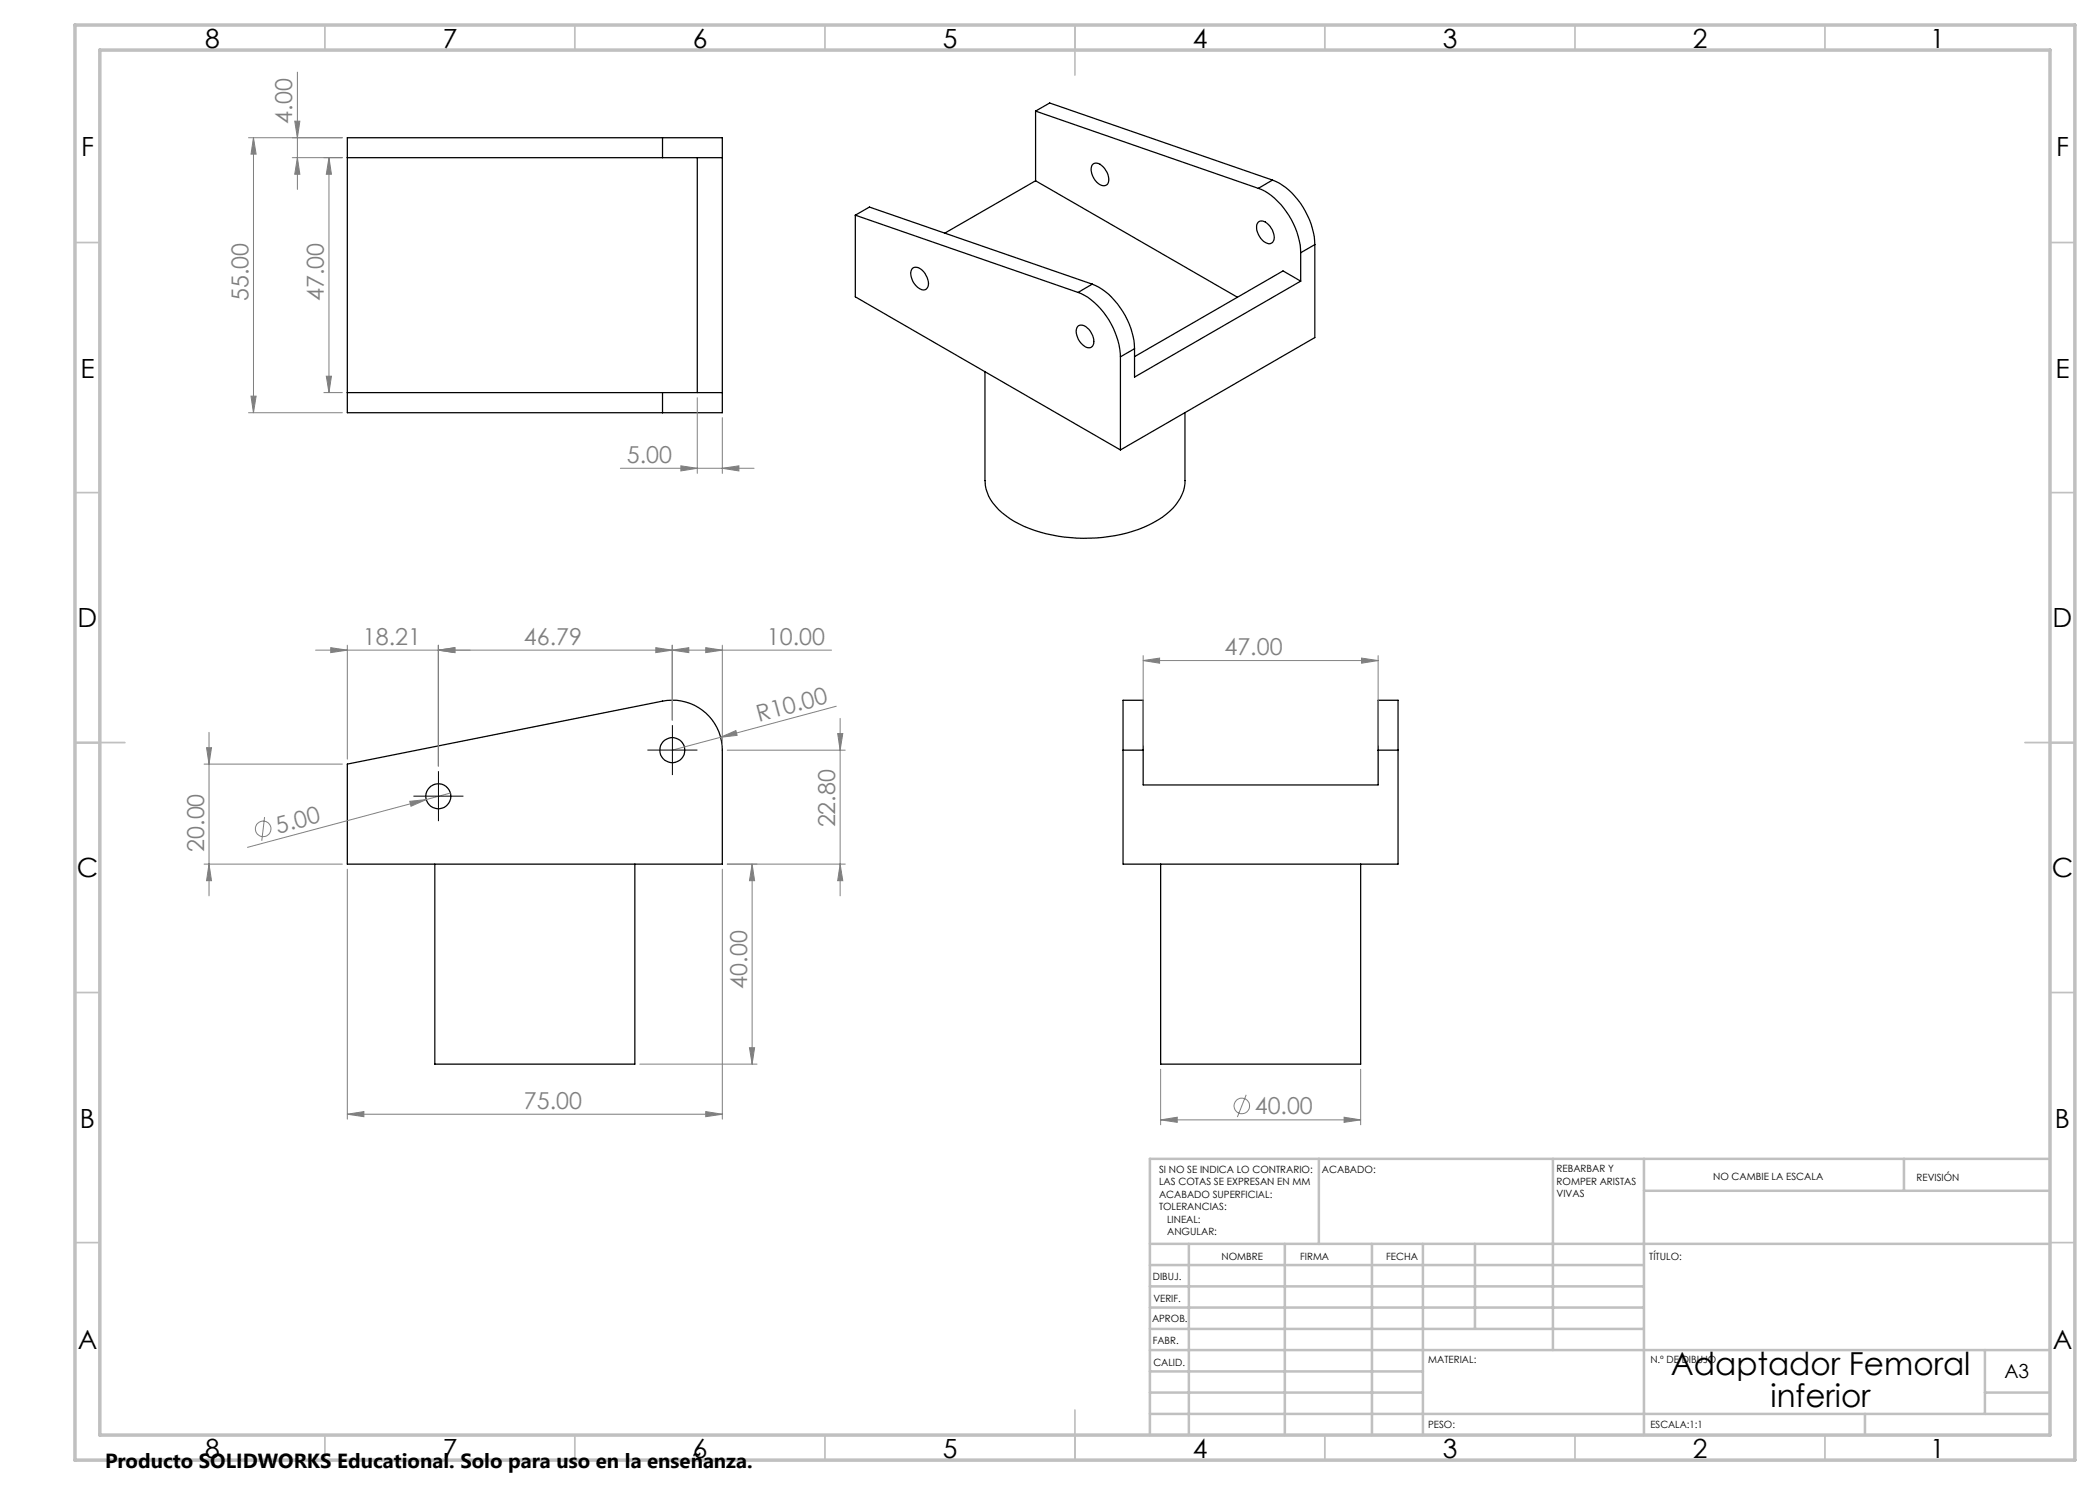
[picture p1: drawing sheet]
<svg xmlns="http://www.w3.org/2000/svg" width="420mm" height="297mm" viewBox="0 0 420 297" stroke-linecap="round" stroke-linejoin="round" font-family="sans-serif">
<g fill="none" stroke="#000" stroke-width=".25">
<path d="M69.5 31.5h63M132.5 31.5h12M132.5 27.5h12v55h-12M132.5 27.5h-63v55h63M132.5 27.5v4M139.5 31.5v47M207.1 36.2l40.4 23.2M207.1 36.2l-18.2 10.4M207.1 22.2v14M207.1 22.2l44.6 15.5M207.1 22.2l2.8-1.6 44.6 15.4M218.6 32.8a1.72 1.72 0 0 1 2.3 .9 2.83 2.83 0 0 1 .5 3.2 1.77 1.77 0 0 1-2.4-.8 2.9 2.9 0 0 1-.4-3.3z"/>
<path d="M251.7 37.7a14.3 14.3 0 0 1 7.9 9.6l.4 1.7 .1 1.5M254.5 36a14.5 14.5 0 0 1 8 9.7l.4 1.6 .1 1.6M254.5 36l-2.8 1.7M171.1 43v16.4l53 30.6M171.1 43l44.5 15.5M171.1 43l2.8-1.6 44.5 15.4M182.6 53.6a2.39 2.39 0 0 1 2.8 1.9 1.74 1.74 0 0 1-.4 2.5 2.94 2.94 0 0 1-2.7-2.5l-.1-1.2zM215.6 58.5a14 14 0 0 1 7.4 7.9l.8 2.6 .3 2.4M218.4 56.8a14.8 14.8 0 0 1 8 9.7l.4 1.7 .1 1.5M218.4 56.8l-2.8 1.7M251.7 44.4a1.74 1.74 0 0 1 2.3 .9 2.83 2.83 0 0 1 .5 3.2 1.77 1.77 0 0 1-2.4-.8 2.75 2.75 0 0 1-.4-3.3zM260.1 56.2l-33.2 19.2v-5.7"/>
<path d="M260.1 50.5v5.7M260.1 56.2l-3.5-2-29.7 17.1M263 48.9v18.6l-38.9 22.5M263 48.9l-2.9 1.6M69.5 78.5h63M132.5 78.5h12M132.5 78.5v4M197 74.4v21.7a8.4 8.4 0 0 0 3.4 6.4 25.4 25.4 0 0 0 15 5.1 27.4 27.4 0 0 0 17.8-4.7 8.7 8.7 0 0 0 3.8-6.8v-13.6M215.5 65.3a1.56 1.56 0 0 1 2.3 .6 3.1 3.1 0 0 1 .7 3.3 1.27 1.27 0 0 1-2-.2 3.2 3.2 0 0 1-1-3.7zM224.1 71.4v18.6M226.9 69.7l-2.8 1.7M69.5 152.8l63-12.6a10 10 0 0 1 12 9.8v22.8h-75z"/>
<path d="M224.6 150v-10h4v10M224.6 150v22.8h55v-22.8M224.6 150h4M228.6 150v7h47v-7M275.6 150v-10h4v10M275.6 150h4M87 172.8v40h40v-40M232.1 172.8v40h40v-40"/>
<circle cx="87.7" cy="159.3" r="2.5"/>
<circle cx="134.5" cy="150" r="2.49"/>
</g>
<path d="M144.1 147.5l3.1-1.4 .2 1zM167.3 141.2l-32.9 8.8" fill="none" stroke="#808080" stroke-width=".2"/>
<g fill="none" stroke="#c0c0c0" stroke-width=".35">
<path d="M65 5v5M115 5v5M165 5v5M215 5v10M265 5v5M315 5v5M365 5v5M15 48.5h5M410 48.5h5M15 98.5h5M410 98.5h5M15 148.5h10"/>
<path d="M405 148.5h10M15 198.5h5M410 198.5h5M15 248.5h5M410 248.5h5M65 287v5M115 287v5M165 287v5M215 282v10M265 287v5M315 287v5M365 287v5"/>
</g>
<g fill="none" stroke="#c0c0c0" stroke-width=".5">
<path d="M263.8 231.8v17M310.6 231.8v38.2M328.8 231.8v55.2M328.8 238.2h81.2M380.8 231.8v6.4M410 231.8h-180v55.2M230 248.8h180M230 257.3h98.8M230 253h98.8M237.8 248.8v38.2M257 248.8v38.2M274.4 248.8v38.2"/>
<path d="M284.6 248.8v38.2M295 248.8v17M230 265.8h98.8M230 261.5h98.8M230 278.5h54.6M230 274.3h54.6M230 270h180M397 278.5h13M397 270v12.8M230 282.8h180M373 282.8v4.2"/>
</g>
<path d="M15 5h400v287h-400zM20 10h390v277h-390z" fill="none" stroke="#c0c0c0" stroke-width=".7"/>
<path d="M144.1 147.5l3.1-1.4 .2 1z" fill="#808080"/>
<g fill="none" stroke="#808080" stroke-width=".2">
<path d="M85.3 159.9l-35.8 9.6M90.1 158.6l-4.8 1.3M52.9 163.4l-.5 4.8M82 160.3l3.3-.4-3.1 1.4z"/>
<circle cx="52.6" cy="165.8" r="1.56"/>
</g>
<path d="M82 160.3l3.3-.4-3.1 1.4z" fill="#808080"/>
<path d="M145.5 172.8h5.9M150.4 172.8v40M128 212.8h23.4M149.9 209.5h1l-.5 3.3z" fill="none" stroke="#808080" stroke-width=".2"/>
<path d="M149.9 209.5h1l-.5 3.3z" fill="#808080"/>
<path d="M150.4 172.8l.5 3.3h-1z" fill="none" stroke="#808080" stroke-width=".2"/>
<path d="M150.4 172.8l.5 3.3h-1z" fill="#808080"/>
<path d="M87.7 129v24.2M87.7 130h46.7M131.2 129.5l3.2 .5-3.2 .5zM134.4 129v15" fill="none" stroke="#808080" stroke-width=".2"/>
<path d="M131.2 129.5l3.2 .5-3.2 .5z" fill="#808080"/>
<path d="M87.7 130l3.3-.5v1z" fill="none" stroke="#808080" stroke-width=".2"/>
<path d="M87.7 130l3.3-.5v1z" fill="#808080"/>
<path d="M63.1 130h30.9M69.5 129v22.8M87.7 130l3.3-.5v1zM87.7 129v24.2" fill="none" stroke="#808080" stroke-width=".2"/>
<path d="M87.7 130l3.3-.5v1z" fill="#808080"/>
<path d="M66.1 129.5l3.4 .5-3.4 .5z" fill="none" stroke="#808080" stroke-width=".2"/>
<path d="M66.1 129.5l3.4 .5-3.4 .5z" fill="#808080"/>
<path d="M134.4 130l3.4-.5v1zM134.4 129v15M134.4 130h31.9M144.5 129v20" fill="none" stroke="#808080" stroke-width=".2"/>
<path d="M134.4 130l3.4-.5v1z" fill="#808080"/>
<path d="M141.1 129.5l3.4 .5-3.4 .5z" fill="none" stroke="#808080" stroke-width=".2"/>
<path d="M141.1 129.5l3.4 .5-3.4 .5z" fill="#808080"/>
<path d="M69.5 173.8v50M144.5 173.8v50M69.5 222.8l3.3-.5v1zM69.5 222.8h75" fill="none" stroke="#808080" stroke-width=".2"/>
<path d="M69.5 222.8l3.3-.5v1z" fill="#808080"/>
<path d="M141.1 222.3l3.4 .5-3.4 .5z" fill="none" stroke="#808080" stroke-width=".2"/>
<path d="M141.1 222.3l3.4 .5-3.4 .5z" fill="#808080"/>
<path d="M40.8 152.8h27.7M41.3 149.5h1l-.5 3.3zM41.8 146.5v32.7M40.8 172.8h27.7" fill="none" stroke="#808080" stroke-width=".2"/>
<path d="M41.3 149.5h1l-.5 3.3z" fill="#808080"/>
<path d="M41.8 172.8l.5 3.3h-1z" fill="none" stroke="#808080" stroke-width=".2"/>
<path d="M41.8 172.8l.5 3.3h-1z" fill="#808080"/>
<path d="M145.5 150h23.6M168 143.7v35.5M145.5 172.8h23.6M168 172.8l.6 3.3h-1.1z" fill="none" stroke="#808080" stroke-width=".2"/>
<path d="M168 172.8l.6 3.3h-1.1z" fill="#808080"/>
<path d="M167.5 146.7h1.1l-.6 3.3z" fill="none" stroke="#808080" stroke-width=".2"/>
<path d="M167.5 146.7h1.1l-.6 3.3z" fill="#808080"/>
<path d="M59.5 14.4v23.5M58.5 31.5h10M58.5 27.5h10M59.5 31.5l.5 3.4h-1.1z" fill="none" stroke="#808080" stroke-width=".2"/>
<g fill="none" stroke="#000" stroke-width=".2" stroke-dasharray="15.2 1.3 1.3 1.3" stroke-linecap="butt">
<path d="M85.2 159.2h-2.5M87.7 159.2v-2.5M87.7 159.2h-2.5M87.7 159.2v2.5M87.7 159.2h2.5M87.7 156.7v-2.5M90.2 159.2h2.5M132 150h-2.5M134.5 150v-2.5M134.5 150h-2.5M134.5 150v2.5M134.5 150h2.5"/>
<path d="M134.5 147.5v-2.5M134.5 152.5v2.5M137 150h2.5M87.7 161.7v2.5"/>
</g>
<path d="M59.5 31.5l.5 3.4h-1.1z" fill="#808080"/>
<path d="M58.9 24.2h1.1l-.5 3.3z" fill="none" stroke="#808080" stroke-width=".2"/>
<path d="M58.9 24.2h1.1l-.5 3.3z" fill="#808080"/>
<path d="M49.7 27.5h18.8M50.7 27.5l.5 3.3h-1zM50.7 27.5v55M49.7 82.5h18.8" fill="none" stroke="#808080" stroke-width=".2"/>
<path d="M50.7 27.5l.5 3.3h-1z" fill="#808080"/>
<path d="M50.2 79.2h1l-.5 3.3z" fill="none" stroke="#808080" stroke-width=".2"/>
<path d="M50.2 79.2h1l-.5 3.3z" fill="#808080"/>
<path d="M64.8 31.5h3.7M65.8 31.5v47M64.8 78.5h3.7M65.3 75.2h1l-.5 3.3z" fill="none" stroke="#808080" stroke-width=".2"/>
<path d="M65.3 75.2h1l-.5 3.3z" fill="#808080"/>
<path d="M65.8 31.5l.5 3.4h-1z" fill="none" stroke="#808080" stroke-width=".2"/>
<path d="M65.8 31.5l.5 3.4h-1z" fill="#808080"/>
<path d="M139.5 79.5v15.2M124.1 93.7h26.7M136.2 93.2l3.3 .5-3.3 .5zM144.5 83.5v11.2" fill="none" stroke="#808080" stroke-width=".2"/>
<path d="M136.2 93.2l3.3 .5-3.3 .5z" fill="#808080"/>
<path d="M144.5 93.7l3.3-.5v1z" fill="none" stroke="#808080" stroke-width=".2"/>
<path d="M144.5 93.7l3.3-.5v1z" fill="#808080"/>
<path d="M228.6 132.1l3.3-.5v1zM228.6 131.1v17.9M228.6 132.1h47M275.6 131.1v17.9" fill="none" stroke="#808080" stroke-width=".2"/>
<path d="M228.6 132.1l3.3-.5v1z" fill="#808080"/>
<path d="M272.3 131.6l3.3 .5-3.3 .5z" fill="none" stroke="#808080" stroke-width=".2"/>
<path d="M272.3 131.6l3.3 .5-3.3 .5z" fill="#808080"/>
<g fill="none" stroke="#808080" stroke-width=".2">
<path d="M232.1 213.9v11.1M249.2 219l-1.7 4.4M272.1 213.9v11.1M232.1 224h40M268.8 223.4l3.3 .6-3.3 .5z"/>
<circle cx="248.4" cy="221.2" r="1.55"/>
</g>
<path d="M268.8 223.4l3.3 .6-3.3 .5z" fill="#808080"/>
<path d="M232.1 224l3.3-.6v1.1z" fill="none" stroke="#808080" stroke-width=".2"/>
<path d="M232.1 224l3.3-.6v1.1z" fill="#808080"/>
<g font-size="6.3">
<text x="334.2" y="275.1">Adaptador Femoral</text>
<text x="354.1" y="281.4">inferior</text>
</g>
<g font-size="5.3">
<text x="41" y="9.5">8</text>
<text x="88.5" y="9.5">7</text>
<text x="138.5" y="9.5">6</text>
<text x="188.5" y="9.5">5</text>
<text x="238.5" y="9.5">4</text>
<text x="288.5" y="9.5">3</text>
<text x="338.5" y="9.5">2</text>
<text x="386" y="9.5">1</text>
<text x="16.2" y="31.3">F</text>
<text x="411.2" y="31.3">F</text>
<text x="16.1" y="75.5">E</text>
<text x="411.1" y="75.5">E</text>
<text x="15.5" y="125.5">D</text>
<text x="410.5" y="125.5">D</text>
<text x="15.4" y="175.5">C</text>
<text x="410.4" y="175.5">C</text>
<text x="16" y="225.5">B</text>
<text x="411" y="225.5">B</text>
<text x="15.5" y="269.8">A</text>
<text x="410.5" y="269.8">A</text>
<text x="41" y="291.5">8</text>
<text x="88.5" y="291.5">7</text>
<text x="138.5" y="291.5">6</text>
<text x="188.5" y="291.5">5</text>
<text x="238.5" y="291.5">4</text>
<text x="288.5" y="291.5">3</text>
<text x="338.5" y="291.5">2</text>
<text x="386" y="291.5">1</text>
</g>
<g font-size="4.7" fill="#808080">
<text x="58.5" y="24.8" transform="rotate(-90 58.5 24.8)">4.00</text>
<text x="49.7" y="60.2" transform="rotate(-90 49.7 60.2)">55.00</text>
<text x="64.8" y="60.2" transform="rotate(-90 64.8 60.2)">47.00</text>
<text x="125.4" y="92.6">5.00</text>
<text x="72.6" y="129">18.21</text>
<text x="104.8" y="129">46.79</text>
<text x="153.4" y="129">10.00</text>
<text x="244.9" y="131.1">47.00</text>
<text x="151.8" y="144.3" transform="rotate(-15 151.8 144.3)">R10.00</text>
<text x="55.6" y="166.7" transform="rotate(-15 55.6 166.7)">5.00</text>
<text x="167" y="165.5" transform="rotate(-90 167 165.5)">22.80</text>
<text x="40.8" y="170.4" transform="rotate(-90 40.8 170.4)">20.00</text>
<text x="149.4" y="197.7" transform="rotate(-90 149.4 197.7)">40.00</text>
<text x="104.8" y="221.8">75.00</text>
<text x="250.9" y="222.9">40.00</text>
</g>
<text font-size="4.1" x="21" y="293.7">Producto SOLIDWORKS Educational. Solo para uso en la enseñanza.</text>
<text font-size="3.9" x="400.9" y="275.5">A3</text>
<g font-size="2">
<text x="231.8" y="234.6">SI NO SE INDICA LO CONTRARIO:</text>
<text x="231.8" y="237.1">LAS COTAS SE EXPRESAN EN MM</text>
<text x="231.8" y="239.6">ACABADO SUPERFICIAL:</text>
<text x="264.4" y="234.6">ACABADO:</text>
<text x="311.3" y="234.5">REBARBAR Y</text>
<text x="311.3" y="237">ROMPER ARISTAS</text>
<text x="311.3" y="239.5">VIVAS</text>
<text x="342.6" y="236">NO CAMBIE LA ESCALA</text>
<text x="383.3" y="236.2">REVISIÓN</text>
<text x="231.8" y="242.1">TOLERANCIAS:</text>
<text x="233.4" y="244.6">LINEAL:</text>
<text x="233.4" y="247.1">ANGULAR:</text>
<text x="244.3" y="252">NOMBRE</text>
<text x="260" y="251.9">FIRMA</text>
<text x="277.2" y="251.9">FECHA</text>
<text x="329.9" y="251.9">TÍTULO:</text>
<text x="230.6" y="256.1">DIBUJ.</text>
<text x="230.7" y="260.3">VERIF.</text>
<text x="230.4" y="264.4">APROB.</text>
<text x="230.5" y="268.8">FABR.</text>
<text x="230.7" y="273.1">CALID.</text>
<text x="285.6" y="272.5">MATERIAL:</text>
<text x="330.1" y="272.5">N.º DE DIBUJO</text>
<text x="285.6" y="285.5">PESO:</text>
<text x="330.1" y="285.6">ESCALA:1:1</text>
</g>
</svg>
